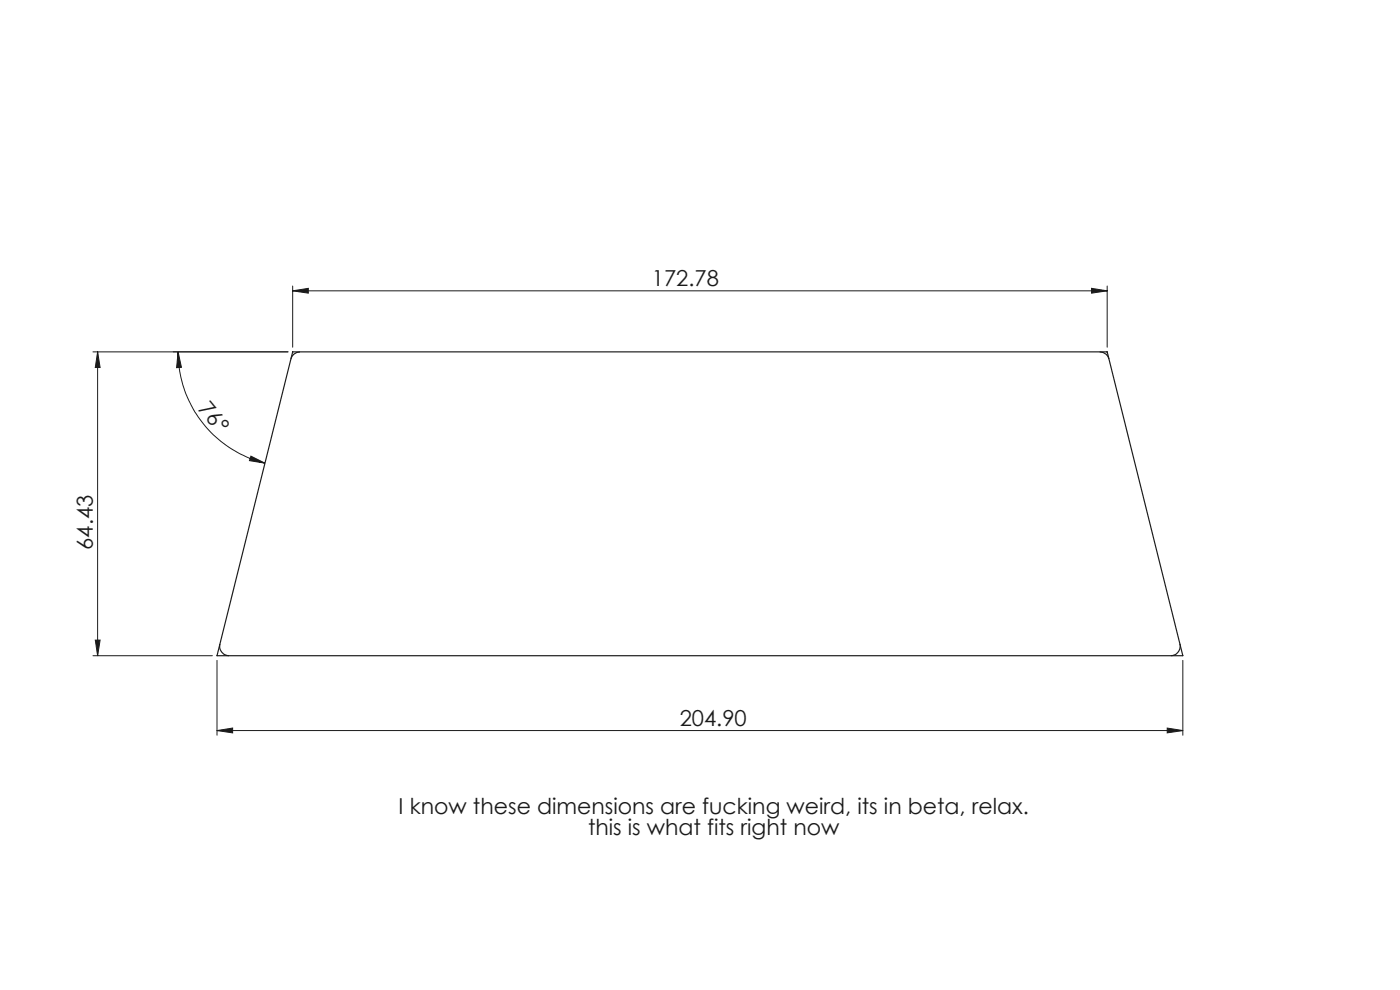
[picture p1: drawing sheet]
<svg xmlns="http://www.w3.org/2000/svg" width="297mm" height="210mm" viewBox="0 0 297 210" stroke-linecap="round" stroke-linejoin="round" font-family="sans-serif">
<g fill="none" stroke="#191924" stroke-width=".21">
<path d="M19.7 74.6h41.4M20.7 74.6v64.5M20.7 74.6l.5 3.4h-1zM37.8 74.6l.7 3.3-1 .1zM37.8 74.6a24.3 24.3 0 0 0 18.4 23.6M62.1 61.7l3.3-.5v1zM62.1 60.7v13M62.1 61.7h172.8M231.6 61.2l3.3 .5-3.3 .5zM234.9 60.7v13M53.2 96.8l3 1.4-3.3-.5zM19.7 139.1h25.3"/>
<path d="M20.2 135.8h1l-.5 3.3zM46 155l3.4-.6v1.1zM46 140.1v15.9M46 155h204.9M247.6 154.4l3.3 .6-3.3 .5zM250.9 140.1v15.9"/>
</g>
<path d="M62.1 74.6h172.8l16 64.5h-204.9zM63.6 74.6l-.6 .1a2.02 2.02 0 0 0-1.3 1.5M233.3 74.6l.6 .1a2.02 2.02 0 0 1 1.4 1.5M46.6 136.6a2.04 2.04 0 0 0 2 2.5M250.3 136.6a2 2 0 0 1-1.9 2.5" fill="none" stroke="#191924" stroke-width=".25"/>
<g fill="#191924">
<path d="M247.6 154.4l3.3 .6-3.3 .5zM46 155l3.4-.6v1.1z"/>
<path d="M62.1 61.7l3.3-.5v1zM231.6 61.2l3.3 .5-3.3 .5z"/>
<path d="M20.7 74.6l.5 3.4h-1zM20.2 135.8h1l-.5 3.3z"/>
<path d="M37.8 74.6l.7 3.3-1 .1zM53.2 96.8l3 1.4-3.3-.5z"/>
</g>
<g font-size="4.7" fill="#191924">
<text x="138.3" y="60.6">172.78</text>
<text x="41.8" y="86.7" transform="rotate(51 41.8 86.7)">76°</text>
<text x="19.7" y="116.6" transform="rotate(-90 19.7 116.6)">64.43</text>
<text x="144.2" y="153.9">204.90</text>
<text x="84.6" y="172.6">I know these dimensions are fucking weird, its in beta, relax.</text>
<text x="124.7" y="177.2">this is what fits right now</text>
</g>
</svg>
